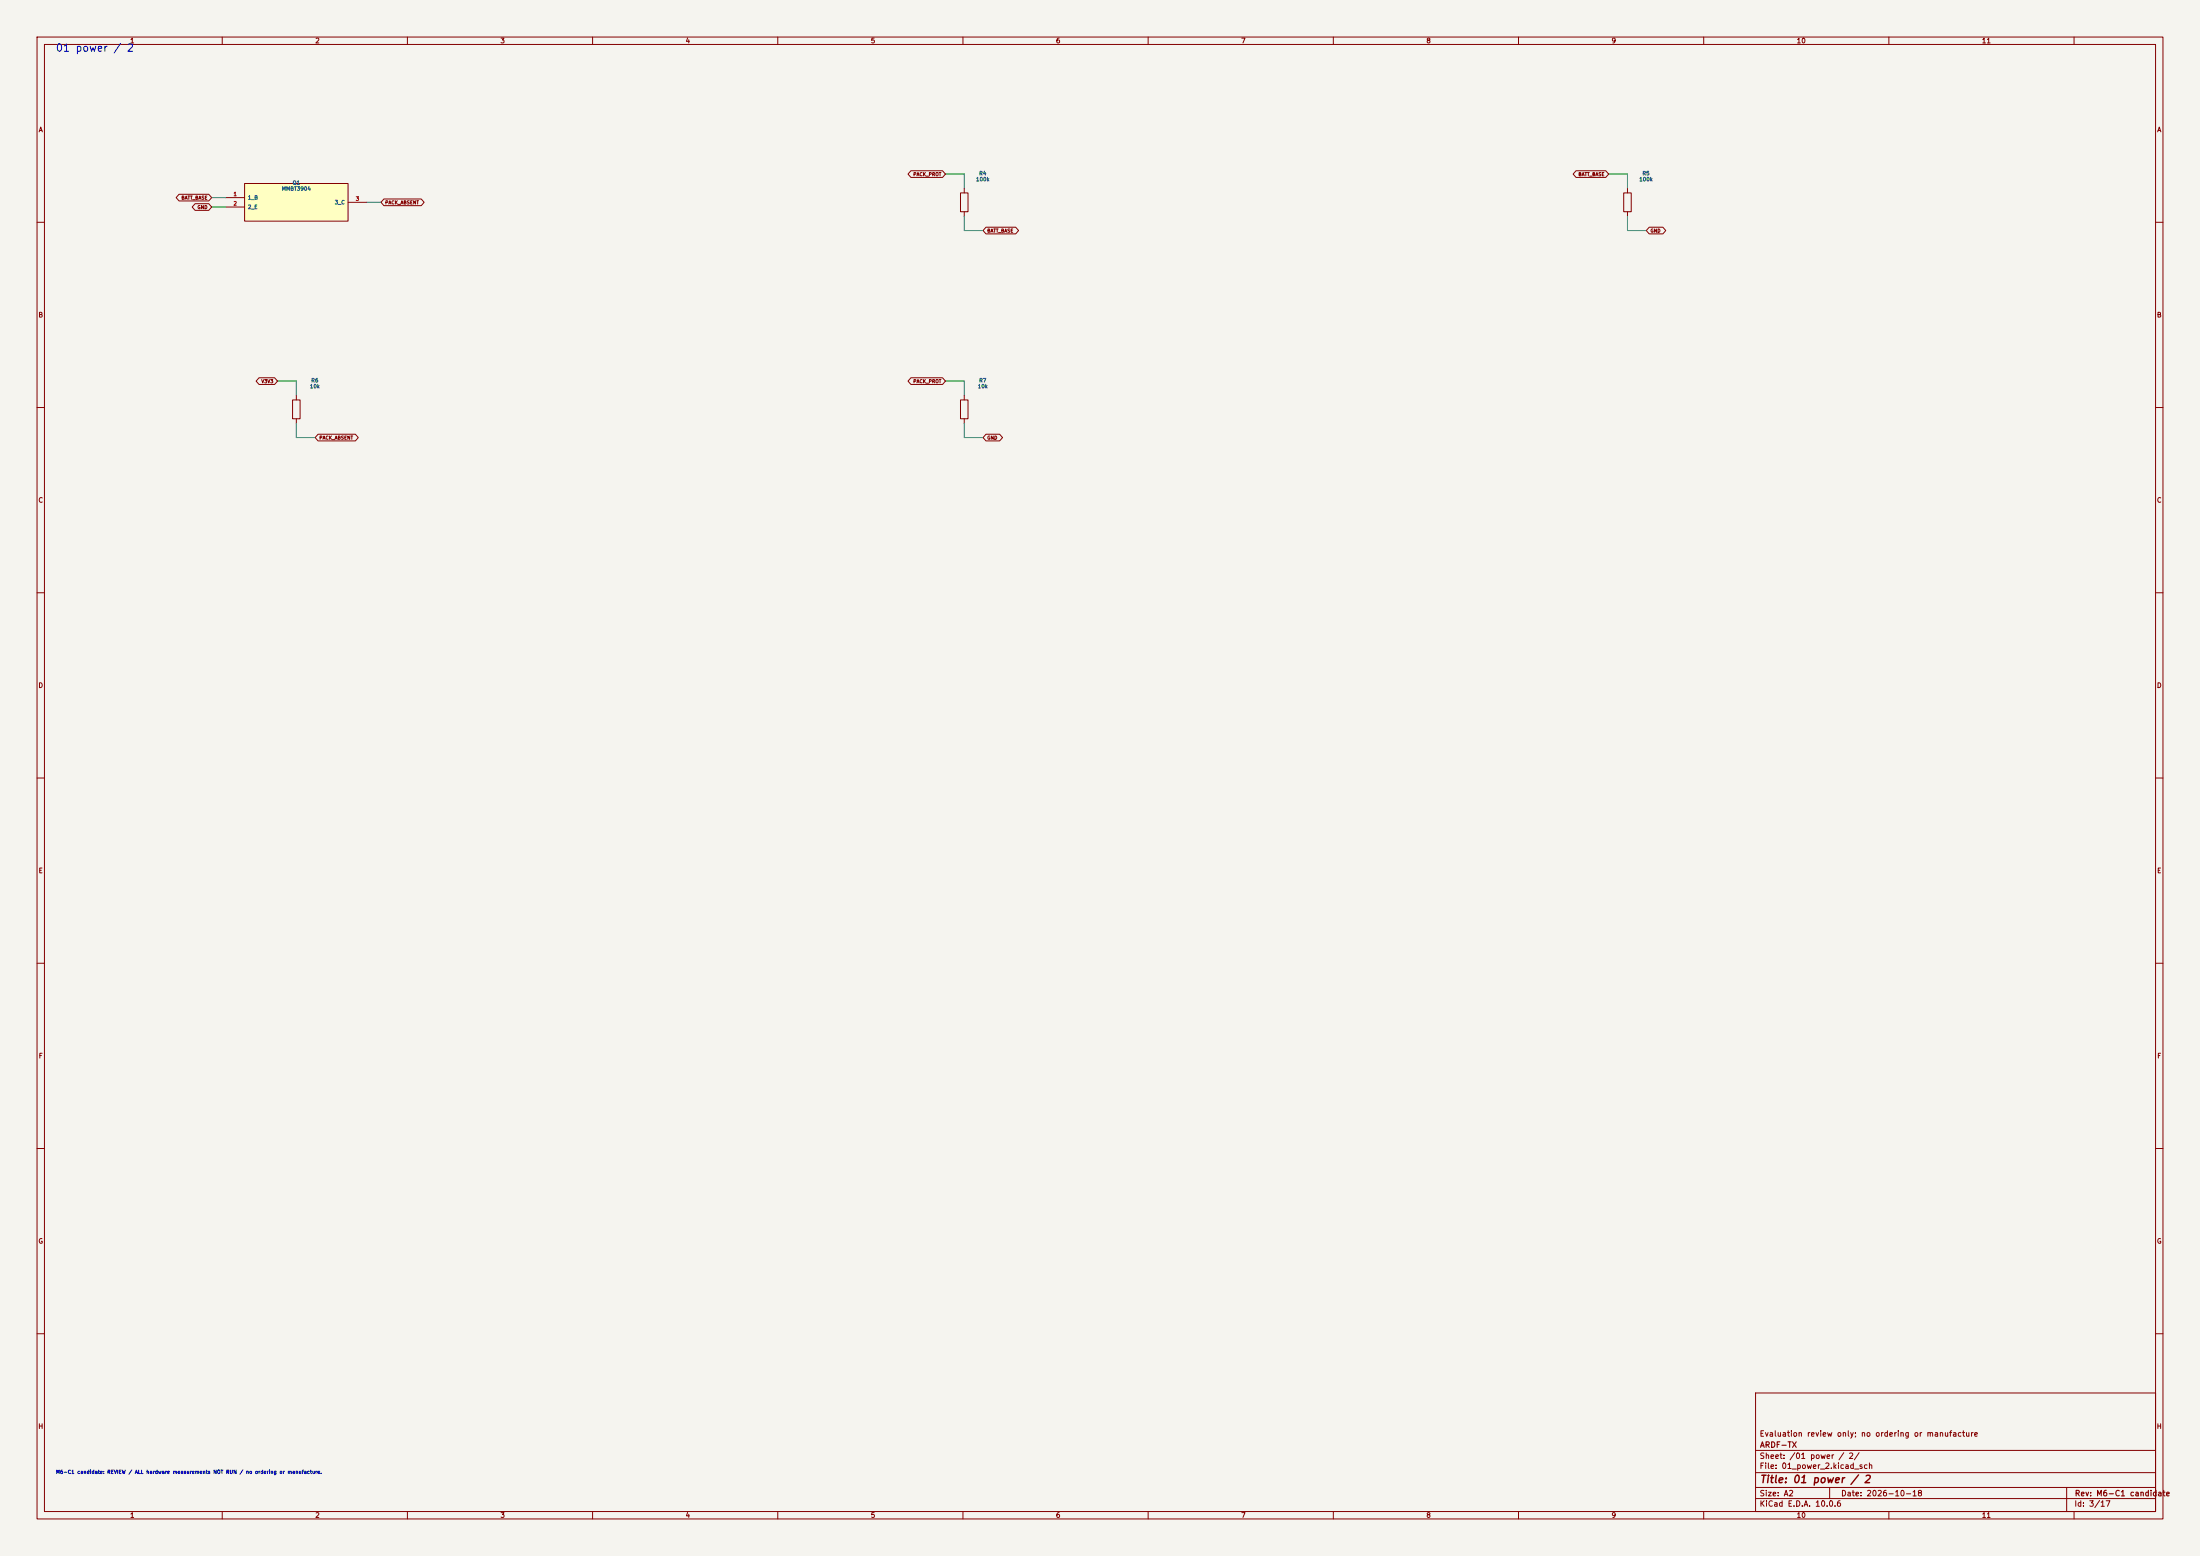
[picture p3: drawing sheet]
(kicad_sch (version 20250114) (generator "eeschema") (generator_version "10.0") (paper "A2") (title_block (title "01 power / 2") (date "2026-10-18") (rev "M6-C1 candidate") (company "ARDF-TX") (comment 1 "Evaluation review only; no ordering or manufacture")) (lib_symbols (symbol "ARDF_CTL:M6_Q1" (pin_names (offset 0.762)) (in_bom yes) (on_board yes) (property "Reference" "U" (at 0 7.08 0) (effects (font (size 1.27 1.27)))) (property "Value" "M6_Q1" (at 0 -7.08 0) (effects (font (size 1.27 1.27)))) (symbol "M6_Q1_0_1" (rectangle (start -13.97 5.08) (end 13.97 -5.08) (stroke (width 0.254) (type default)) (fill (type background)))) (symbol "M6_Q1_1_1" (pin input line (at -19.05 1.27 0) (length 5.08) (name "1_B" (effects (font (size 1.016 1.016)))) (number "1" (effects (font (size 1.016 1.016))))) (pin passive line (at -19.05 -1.27 0) (length 5.08) (name "2_E" (effects (font (size 1.016 1.016)))) (number "2" (effects (font (size 1.016 1.016))))) (pin open_collector line (at 19.05 0.0 180) (length 5.08) (name "3_C" (effects (font (size 1.016 1.016)))) (number "3" (effects (font (size 1.016 1.016))))))) (symbol "ARDF_CTL:R" (pin_numbers (hide yes)) (pin_names (offset 0)) (exclude_from_sim no) (in_bom yes) (on_board yes) (in_pos_files yes) (duplicate_pin_numbers_are_jumpers no) (property "Reference" "R" (at 2.032 0 90) (show_name no) (do_not_autoplace no) (effects (font (size 1.27 1.27)))) (property "Value" "R" (at 0 0 90) (show_name no) (do_not_autoplace no) (effects (font (size 1.27 1.27)))) (property "Footprint" "" (at -1.778 0 90) (show_name no) (do_not_autoplace no) (hide yes) (effects (font (size 1.27 1.27)))) (property "Datasheet" "" (at 0 0 0) (show_name no) (do_not_autoplace no) (hide yes) (effects (font (size 1.27 1.27)))) (property "Description" "Resistor" (at 0 0 0) (show_name no) (do_not_autoplace no) (hide yes) (effects (font (size 1.27 1.27)))) (property "ki_keywords" "R res resistor" (at 0 0 0) (show_name no) (do_not_autoplace no) (hide yes) (effects (font (size 1.27 1.27)))) (property "ki_fp_filters" "R_*" (at 0 0 0) (show_name no) (do_not_autoplace no) (hide yes) (effects (font (size 1.27 1.27)))) (symbol "R_0_1" (rectangle (start -1.016 -2.54) (end 1.016 2.54) (stroke (width 0.254) (type default)) (fill (type none)))) (symbol "R_1_1" (pin passive line (at 0 3.81 270) (length 1.27) (name "" (effects (font (size 1.27 1.27)))) (number "1" (effects (font (size 1.27 1.27))))) (pin passive line (at 0 -3.81 90) (length 1.27) (name "" (effects (font (size 1.27 1.27)))) (number "2" (effects (font (size 1.27 1.27)))))) (embedded_fonts no)))
(text "01 power / 2" (at 15 12 0) (effects (font (size 2 2)) (justify left top)))
(symbol (lib_id "ARDF_CTL:M6_Q1") (at 80.01 54.61 0) (unit 1) (in_bom yes) (on_board yes) (dnp no) (property "Reference" "Q1" (at 80.01 49.339999999999996 0) (effects (font (size 1.0 1.0)))) (property "Value" "MMBT3904" (at 80.01 50.94 0) (effects (font (size 1.0 1.0)))) (property "Footprint" "ARDF_CTL:SOT-23_CTL" (at 80.01 54.61 0) (effects (font (size 1.27 1.27)) (hide yes))) (property "Datasheet" "https://www.onsemi.com/pdf/datasheet/mmbt3904lt1-d.pdf" (at 80.01 54.61 0) (effects (font (size 1.27 1.27)) (hide yes))) (property "MPN" "MMBT3904LT1G" (at 80.01 54.61 0) (effects (font (size 1.27 1.27)) (hide yes))) (property "Population" "ALL" (at 80.01 54.61 0) (effects (font (size 1.27 1.27)) (hide yes))) (property "Function" "01_power" (at 80.01 54.61 0) (effects (font (size 1.27 1.27)) (hide yes))) (property "Engineering_Note" "" (at 80.01 54.61 0) (effects (font (size 1.27 1.27)) (hide yes))) (property "Status" "EVALUATION / NOT RELEASED" (at 80.01 54.61 0) (effects (font (size 1.27 1.27)) (hide yes))))
(wire (pts (xy 60.9600 53.3400) (xy 57.1500 53.3400)) (stroke (width 0) (type default)))
(global_label "BATT_BASE" (shape bidirectional) (at 57.1500 53.3400 0) (fields_autoplaced yes) (effects (font (size 0.9 0.9)) (justify right)))
(wire (pts (xy 60.9600 55.8800) (xy 57.1500 55.8800)) (stroke (width 0) (type default)))
(global_label "GND" (shape bidirectional) (at 57.1500 55.8800 0) (fields_autoplaced yes) (effects (font (size 0.9 0.9)) (justify right)))
(wire (pts (xy 99.0600 54.6100) (xy 102.8700 54.6100)) (stroke (width 0) (type default)))
(global_label "PACK_ABSENT" (shape bidirectional) (at 102.8700 54.6100 180) (fields_autoplaced yes) (effects (font (size 0.9 0.9)) (justify left)))
(symbol (lib_id "ARDF_CTL:R") (at 260.35 54.61 0) (unit 1) (in_bom yes) (on_board yes) (dnp no) (property "Reference" "R4" (at 265.35 46.8 0) (effects (font (size 1.0 1.0)))) (property "Value" "100k" (at 265.35 48.4 0) (effects (font (size 1.0 1.0)))) (property "Footprint" "ARDF_CTL:R_0603_1608Metric_CTL" (at 265.35 54.61 0) (effects (font (size 1.27 1.27)) (hide yes))) (property "Datasheet" "" (at 265.35 54.61 0) (effects (font (size 1.27 1.27)) (hide yes))) (property "MPN" "RC0603FR-07100KL" (at 265.35 54.61 0) (effects (font (size 1.27 1.27)) (hide yes))) (property "Population" "ALL" (at 265.35 54.61 0) (effects (font (size 1.27 1.27)) (hide yes))) (property "Function" "01_power" (at 265.35 54.61 0) (effects (font (size 1.27 1.27)) (hide yes))) (property "Engineering_Note" "Yageo RC0603 1%, 0.1W" (at 265.35 54.61 0) (effects (font (size 1.27 1.27)) (hide yes))) (property "Status" "EVALUATION / NOT RELEASED" (at 265.35 54.61 0) (effects (font (size 1.27 1.27)) (hide yes))))
(wire (pts (xy 260.3500 50.8000) (xy 260.3500 46.9900)) (stroke (width 0) (type default)))
(wire (pts (xy 260.3500 46.9900) (xy 255.2700 46.9900)) (stroke (width 0) (type default)))
(global_label "PACK_PROT" (shape bidirectional) (at 255.2700 46.9900 0) (fields_autoplaced yes) (effects (font (size 0.9 0.9)) (justify right)))
(wire (pts (xy 260.3500 58.4200) (xy 260.3500 62.2300)) (stroke (width 0) (type default)))
(wire (pts (xy 260.3500 62.2300) (xy 265.4300 62.2300)) (stroke (width 0) (type default)))
(global_label "BATT_BASE" (shape bidirectional) (at 265.4300 62.2300 180) (fields_autoplaced yes) (effects (font (size 0.9 0.9)) (justify left)))
(symbol (lib_id "ARDF_CTL:R") (at 439.42 54.61 0) (unit 1) (in_bom yes) (on_board yes) (dnp no) (property "Reference" "R5" (at 444.42 46.8 0) (effects (font (size 1.0 1.0)))) (property "Value" "100k" (at 444.42 48.4 0) (effects (font (size 1.0 1.0)))) (property "Footprint" "ARDF_CTL:R_0603_1608Metric_CTL" (at 444.42 54.61 0) (effects (font (size 1.27 1.27)) (hide yes))) (property "Datasheet" "" (at 444.42 54.61 0) (effects (font (size 1.27 1.27)) (hide yes))) (property "MPN" "RC0603FR-07100KL" (at 444.42 54.61 0) (effects (font (size 1.27 1.27)) (hide yes))) (property "Population" "ALL" (at 444.42 54.61 0) (effects (font (size 1.27 1.27)) (hide yes))) (property "Function" "01_power" (at 444.42 54.61 0) (effects (font (size 1.27 1.27)) (hide yes))) (property "Engineering_Note" "Yageo RC0603 1%, 0.1W" (at 444.42 54.61 0) (effects (font (size 1.27 1.27)) (hide yes))) (property "Status" "EVALUATION / NOT RELEASED" (at 444.42 54.61 0) (effects (font (size 1.27 1.27)) (hide yes))))
(wire (pts (xy 439.4200 50.8000) (xy 439.4200 46.9900)) (stroke (width 0) (type default)))
(wire (pts (xy 439.4200 46.9900) (xy 434.3400 46.9900)) (stroke (width 0) (type default)))
(global_label "BATT_BASE" (shape bidirectional) (at 434.3400 46.9900 0) (fields_autoplaced yes) (effects (font (size 0.9 0.9)) (justify right)))
(wire (pts (xy 439.4200 58.4200) (xy 439.4200 62.2300)) (stroke (width 0) (type default)))
(wire (pts (xy 439.4200 62.2300) (xy 444.5000 62.2300)) (stroke (width 0) (type default)))
(global_label "GND" (shape bidirectional) (at 444.5000 62.2300 180) (fields_autoplaced yes) (effects (font (size 0.9 0.9)) (justify left)))
(symbol (lib_id "ARDF_CTL:R") (at 80.01 110.49 0) (unit 1) (in_bom yes) (on_board yes) (dnp no) (property "Reference" "R6" (at 85.01 102.67999999999999 0) (effects (font (size 1.0 1.0)))) (property "Value" "10k" (at 85.01 104.27999999999999 0) (effects (font (size 1.0 1.0)))) (property "Footprint" "ARDF_CTL:R_0603_1608Metric_CTL" (at 85.01 110.49 0) (effects (font (size 1.27 1.27)) (hide yes))) (property "Datasheet" "" (at 85.01 110.49 0) (effects (font (size 1.27 1.27)) (hide yes))) (property "MPN" "RC0603FR-0710KL" (at 85.01 110.49 0) (effects (font (size 1.27 1.27)) (hide yes))) (property "Population" "ALL" (at 85.01 110.49 0) (effects (font (size 1.27 1.27)) (hide yes))) (property "Function" "01_power" (at 85.01 110.49 0) (effects (font (size 1.27 1.27)) (hide yes))) (property "Engineering_Note" "Yageo RC0603 1%, 0.1W" (at 85.01 110.49 0) (effects (font (size 1.27 1.27)) (hide yes))) (property "Status" "EVALUATION / NOT RELEASED" (at 85.01 110.49 0) (effects (font (size 1.27 1.27)) (hide yes))))
(wire (pts (xy 80.0100 106.6800) (xy 80.0100 102.8700)) (stroke (width 0) (type default)))
(wire (pts (xy 80.0100 102.8700) (xy 74.9300 102.8700)) (stroke (width 0) (type default)))
(global_label "V3V3" (shape bidirectional) (at 74.9300 102.8700 0) (fields_autoplaced yes) (effects (font (size 0.9 0.9)) (justify right)))
(wire (pts (xy 80.0100 114.3000) (xy 80.0100 118.1100)) (stroke (width 0) (type default)))
(wire (pts (xy 80.0100 118.1100) (xy 85.0900 118.1100)) (stroke (width 0) (type default)))
(global_label "PACK_ABSENT" (shape bidirectional) (at 85.0900 118.1100 180) (fields_autoplaced yes) (effects (font (size 0.9 0.9)) (justify left)))
(symbol (lib_id "ARDF_CTL:R") (at 260.35 110.49 0) (unit 1) (in_bom yes) (on_board yes) (dnp no) (property "Reference" "R7" (at 265.35 102.67999999999999 0) (effects (font (size 1.0 1.0)))) (property "Value" "10k" (at 265.35 104.27999999999999 0) (effects (font (size 1.0 1.0)))) (property "Footprint" "ARDF_CTL:R_0603_1608Metric_CTL" (at 265.35 110.49 0) (effects (font (size 1.27 1.27)) (hide yes))) (property "Datasheet" "" (at 265.35 110.49 0) (effects (font (size 1.27 1.27)) (hide yes))) (property "MPN" "RC0603FR-0710KL" (at 265.35 110.49 0) (effects (font (size 1.27 1.27)) (hide yes))) (property "Population" "ALL" (at 265.35 110.49 0) (effects (font (size 1.27 1.27)) (hide yes))) (property "Function" "01_power" (at 265.35 110.49 0) (effects (font (size 1.27 1.27)) (hide yes))) (property "Engineering_Note" "Yageo RC0603 1%, 0.1W" (at 265.35 110.49 0) (effects (font (size 1.27 1.27)) (hide yes))) (property "Status" "EVALUATION / NOT RELEASED" (at 265.35 110.49 0) (effects (font (size 1.27 1.27)) (hide yes))))
(wire (pts (xy 260.3500 106.6800) (xy 260.3500 102.8700)) (stroke (width 0) (type default)))
(wire (pts (xy 260.3500 102.8700) (xy 255.2700 102.8700)) (stroke (width 0) (type default)))
(global_label "PACK_PROT" (shape bidirectional) (at 255.2700 102.8700 0) (fields_autoplaced yes) (effects (font (size 0.9 0.9)) (justify right)))
(wire (pts (xy 260.3500 114.3000) (xy 260.3500 118.1100)) (stroke (width 0) (type default)))
(wire (pts (xy 260.3500 118.1100) (xy 265.4300 118.1100)) (stroke (width 0) (type default)))
(global_label "GND" (shape bidirectional) (at 265.4300 118.1100 180) (fields_autoplaced yes) (effects (font (size 0.9 0.9)) (justify left)))
(text "M6-C1 candidate: REVIEW / ALL hardware measurements NOT RUN / no ordering or manufacture." (at 15 397 0) (effects (font (size 0.95 0.95)) (justify left top)))
(embedded_fonts no))
